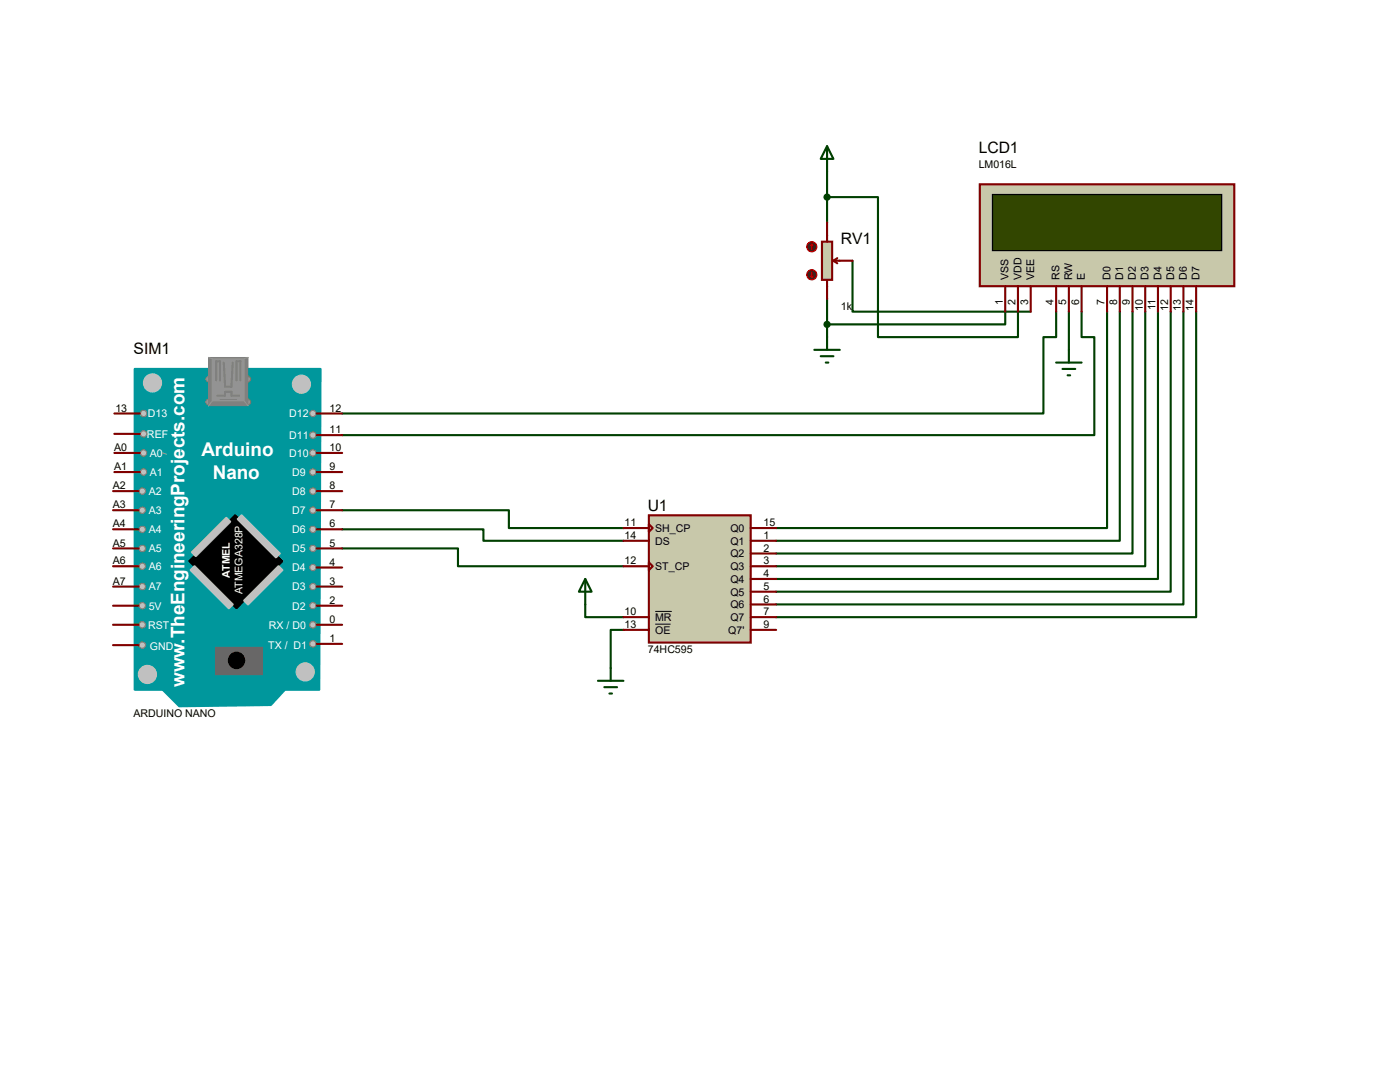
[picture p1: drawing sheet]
<svg xmlns="http://www.w3.org/2000/svg" width="279mm" height="216mm" viewBox="0 0 279 216" stroke-linecap="round" stroke-linejoin="round" font-family="sans-serif">
<g fill="none" stroke="#004000" stroke-width=".42">
<path d="M165.1 39.3h10.1v28h28v-5.1M165.1 34.2v10.2M165.1 59.6v7.7M170.1 52v10.2h35.6M200.6 62.2v2.5h-35.5M210.8 62.2v5.1h-2.6v15.2h-139.9M213.3 62.2v7.6M215.9 62.2v5.1h2.5v19.5h-150.1M220.9 62.2v43.2h-66M223.5 62.2v45.7h-68.6M226 62.2v48.2h-71.1M228.6 62.2v50.8h-73.7"/>
<path d="M231.1 62.2v53.3h-76.2M233.6 62.2v55.9h-78.7M236.2 62.2v58.4h-81.3M238.7 62.2v60.9h-83.8M68.3 101.8h33.3v3.6h22.8M68.3 105.6h28.2v2.3h27.9M68.3 109.4h23.1v3.6h33M116.8 120.6v2.5h7.6M124.4 125.7h-2.5v7.6"/>
</g>
<path d="M26.9 73.6h37.1l-.3 64h-6.8l-2.8 3.1-18.3 .2-3.3-3.3h-5.6z" fill="#00979c" stroke="#00979c" stroke-width=".42"/>
<g fill="#000" stroke="#000" stroke-width=".42">
<path d="M37.8 112l9.1-9.2 9.4 9.2-9.1 9.4z"/>
<circle cx="47.2" cy="131.8" r="1.52"/>
</g>
<g fill="#c0c0c0" stroke="#c0c0c0" stroke-width=".42">
<path d="M45.2 103.3l.7 .8-6.8 6.9-.8-.8z"/>
<path d="M48.7 119.8l6.9-6.8 .7 .7-6.8 6.9z"/>
<path d="M47.5 103.6l.7-.8 7.6 7.6-.7 .8z"/>
<path d="M38.1 113.7l.7-.7 7.6 7.6-.7 .8z"/>
</g>
<path d="M43.1 129.2h9.2v5.4h-9.2z" fill="#686767" stroke="#686767" stroke-width=".42"/>
<path d="M32.5 90.4l.7 .2" fill="none" stroke="#939393" stroke-width=".2"/>
<circle cx="29.4" cy="134.6" r="1.82" fill="#c0c0c0" stroke="#c0c0c0" stroke-width=".2"/>
<g fill="#c0c0c0" stroke="#808080" stroke-width=".25">
<circle cx="62.4" cy="86.8" r=".64"/>
<circle cx="62.4" cy="82.5" r=".64"/>
<circle cx="62.4" cy="90.4" r=".64"/>
<circle cx="62.4" cy="94.2" r=".64"/>
<circle cx="62.4" cy="101.8" r=".64"/>
<circle cx="62.4" cy="98" r=".64"/>
<circle cx="62.4" cy="105.6" r=".64"/>
<circle cx="62.4" cy="109.4" r=".64"/>
<circle cx="62.4" cy="117.1" r=".64"/>
<circle cx="62.4" cy="113.2" r=".64"/>
<circle cx="62.4" cy="120.9" r=".64"/>
<circle cx="62.4" cy="124.7" r=".64"/>
<circle cx="62.4" cy="128.5" r=".64"/>
<circle cx="28.7" cy="82.5" r=".64"/>
<circle cx="28.7" cy="86.6" r=".64"/>
<circle cx="28.7" cy="90.4" r=".64"/>
<circle cx="28.4" cy="98" r=".64"/>
<circle cx="28.7" cy="94.2" r=".64"/>
<circle cx="28.4" cy="101.8" r=".64"/>
<circle cx="28.4" cy="105.6" r=".64"/>
<circle cx="28.4" cy="113" r=".64"/>
<circle cx="28.4" cy="109.4" r=".64"/>
<circle cx="28.4" cy="117.1" r=".64"/>
<circle cx="28.4" cy="120.9" r=".64"/>
<circle cx="28.4" cy="128.7" r=".64"/>
<circle cx="28.4" cy="124.7" r=".64"/>
</g>
<circle cx="60.9" cy="134.1" r="1.82" fill="#c0c0c0" stroke="#c0c0c0" stroke-width=".2"/>
<g fill="#939393" stroke="#757575" stroke-width=".2">
<circle cx="49.5" cy="75.6" r=".55"/>
<circle cx="49.5" cy="80.2" r=".55"/>
</g>
<g fill="#939393" stroke="#808080" stroke-width=".2">
<circle cx="41.6" cy="75.6" r=".55"/>
<circle cx="41.6" cy="80.2" r=".55"/>
</g>
<path d="M41.6 71.3h7.9v9.7h-7.9z" fill="#808080" stroke="#808080" stroke-width=".2"/>
<path d="M42.4 71.6h6.3v8.4h-6.3z" fill="#939393" stroke="#939393" stroke-width=".2"/>
<path d="M41.7 71.3l.7 .3M42.4 80l-.8 1M48.7 80l.8 1M49.5 71.3l-.8 .3" fill="none" stroke="#939393" stroke-width=".2"/>
<path d="M43.1 75.9v-3.8h.8v3.8M43.4 79h1.5v-.8h1.3v.8h1.5M44.7 72.3l.2 4.6M46.4 72.3l-.2 4.9h-1.3M47.2 75.9v-3.8h.8v3.8" fill="none" stroke="#808080" stroke-width=".42"/>
<path d="M43.9 79.7h3.3" fill="none" stroke="#808080" stroke-width=".21"/>
<g fill="#c0c0c0" stroke="#c0c0c0" stroke-width=".2">
<circle cx="60.2" cy="76.7" r="1.82"/>
<circle cx="30.4" cy="76.4" r="1.82"/>
</g>
<g fill="none" stroke="#800000" stroke-width=".42">
<path d="M22.6 98h5M22.8 94.2h5.1M22.8 90.4h5.1M22.8 82.5h5.1M22.8 86.6h5.1M63.2 98h5.1M63.2 94.2h5.1M63.2 90.4h5.1M63.2 86.8h5.1M63.2 82.5h5.1M22.6 117.1h5M22.6 109.4h5"/>
<path d="M22.6 105.6h5M22.6 101.8h5M22.6 113h5M63.2 117.1h5.1M63.2 113.2h5.1M63.2 109.4h5.1M63.2 105.6h5.1M63.2 101.8h5.1M22.6 124.7h5M22.6 120.9h5M22.6 128.7h5M63.2 124.7h5.1"/>
<path d="M63.2 128.5h5.1M63.2 120.9h5.1"/>
</g>
<path d="M195.5 36.8h50.8v20.3h-50.8z" fill="#c8c8aa" stroke="#800000" stroke-width=".42"/>
<path d="M198.1 38.8h45.7v11.2h-45.7z" fill="#324600" stroke="#000" stroke-width=".25"/>
<g fill="none" stroke="#800000" stroke-width=".42">
<path d="M200.6 57.1v5.1M203.2 57.1v5.1M205.7 57.1v5.1M210.8 57.1v5.1M213.3 57.1v5.1M215.9 57.1v5.1M220.9 57.1v5.1M223.5 57.1v5.1M226 57.1v5.1M228.6 57.1v5.1M231.1 57.1v5.1M233.6 57.1v5.1"/>
<path d="M236.2 57.1v5.1M238.7 57.1v5.1"/>
</g>
<path d="M165.1 29.2l1.2 2.5h-2.5zM165.1 29.2v5M162.5 69.8h5.1M163.8 71.1h2.5M164.8 72.3h.5M165.1 67.3v2.5" fill="none" stroke="#004000" stroke-width=".42"/>
<path d="M164 48.2h2.1v7.6h-2.1z" fill="#c8c8aa" stroke="#800000" stroke-width=".42"/>
<path d="M165.1 44.4v3.8M165.1 55.8v3.8M166.3 52l.8 .5M166.3 52h3.8M167.1 51.5l-.8 .5" fill="none" stroke="#800000" stroke-width=".42"/>
<circle cx="162" cy="49.2" r="1.02" fill="#400000" stroke="#f00" stroke-width=".21"/>
<path d="M162 48.7l-.2 .3M162 48.7l.3 .3M162 48.7v1" fill="none" stroke="#f00" stroke-width=".21"/>
<circle cx="162" cy="54.8" r="1.02" fill="#400000" stroke="#f00" stroke-width=".21"/>
<path d="M161.8 55.1l.2 .2M162 54.3v1M162.3 55.1l-.3 .2" fill="none" stroke="#f00" stroke-width=".21"/>
<g fill="#004000" stroke="#004000" stroke-width=".42">
<circle cx="165.1" cy="39.3" r=".51"/>
<circle cx="165.1" cy="64.7" r=".51"/>
</g>
<path d="M210.8 72.3h5.1M212 73.6h2.6M213.1 74.9h.5M213.3 69.8v2.5" fill="none" stroke="#004000" stroke-width=".42"/>
<path d="M129.5 102.8h20.3v25.4h-20.3z" fill="#c8c8aa" stroke="#800000" stroke-width=".42"/>
<g fill="none" stroke="#800000" stroke-width=".42">
<path d="M124.4 105.4h5.1M124.4 107.9h5.1M124.4 113h5.1M129.5 104.6l.8 .8-.8 .7zM129.5 112.2l.8 .8-.8 .7zM149.8 105.4h5.1M149.8 107.9h5.1M149.8 110.4h5.1M149.8 113h5.1M149.8 115.5h5.1M149.8 118.1h5.1M124.4 123.1h5.1"/>
<path d="M124.4 125.7h5.1M149.8 120.6h5.1M149.8 123.1h5.1M149.8 125.7h5.1"/>
</g>
<path d="M130.8 122h3.3M130.8 124.5h3" fill="none" stroke="#000" stroke-width=".2"/>
<path d="M116.8 115.5l1.3 2.6h-2.6zM116.8 115.5v5.1M119.3 135.8h5.1M120.6 137.1h2.5M121.6 138.4h.5M121.9 133.3v2.5" fill="none" stroke="#004000" stroke-width=".42"/>
<g font-size="3.8" fill="#fff">
<text x="40.2" y="91">Arduino</text>
<text x="42.5" y="95.6">Nano</text>
<text x="36.8" y="137.2" transform="rotate(-90 36.8 137.2)">www.TheEngineeringProjects.com</text>
</g>
<g font-size="3.1">
<text x="195.3" y="30.5">LCD1</text>
<text x="167.8" y="48.6">RV1</text>
<text x="26.7" y="70.6">SIM1</text>
<text x="129.3" y="101.9">U1</text>
</g>
<g font-size="2.1">
<text x="195.3" y="33.4">LM016L</text>
<text x="201.3" y="55.8" transform="rotate(-90 201.3 55.8)">VSS</text>
<text x="203.8" y="55.8" transform="rotate(-90 203.8 55.8)">VDD</text>
<text x="206.4" y="55.8" transform="rotate(-90 206.4 55.8)">VEE</text>
<text x="211.5" y="55.8" transform="rotate(-90 211.5 55.8)">RS</text>
<text x="214" y="55.8" transform="rotate(-90 214 55.8)">RW</text>
<text x="216.5" y="55.8" transform="rotate(-90 216.5 55.8)">E</text>
<text x="221.6" y="55.8" transform="rotate(-90 221.6 55.8)">D0</text>
<text x="224.2" y="55.8" transform="rotate(-90 224.2 55.8)">D1</text>
<text x="226.7" y="55.8" transform="rotate(-90 226.7 55.8)">D2</text>
<text x="229.2" y="55.8" transform="rotate(-90 229.2 55.8)">D3</text>
<text x="231.8" y="55.8" transform="rotate(-90 231.8 55.8)">D4</text>
<text x="234.3" y="55.8" transform="rotate(-90 234.3 55.8)">D5</text>
<text x="236.9" y="55.8" transform="rotate(-90 236.9 55.8)">D6</text>
<text x="239.4" y="55.8" transform="rotate(-90 239.4 55.8)">D7</text>
<text x="167.8" y="61.8">1k</text>
<text x="200.1" y="60.8" transform="rotate(-90 200.1 60.8)">1</text>
<text x="202.6" y="60.8" transform="rotate(-90 202.6 60.8)">2</text>
<text x="205.2" y="60.8" transform="rotate(-90 205.2 60.8)">3</text>
<text x="210.3" y="60.8" transform="rotate(-90 210.3 60.8)">4</text>
<text x="212.8" y="60.8" transform="rotate(-90 212.8 60.8)">5</text>
<text x="215.3" y="60.8" transform="rotate(-90 215.3 60.8)">6</text>
<text x="220.4" y="60.8" transform="rotate(-90 220.4 60.8)">7</text>
<text x="223" y="60.8" transform="rotate(-90 223 60.8)">8</text>
<text x="225.5" y="60.8" transform="rotate(-90 225.5 60.8)">9</text>
<text x="228" y="62" transform="rotate(-90 228 62)">10</text>
<text x="230.6" y="61.8" transform="rotate(-90 230.6 61.8)">11</text>
<text x="233.1" y="62" transform="rotate(-90 233.1 62)">12</text>
<text x="235.7" y="62" transform="rotate(-90 235.7 62)">13</text>
<text x="238.2" y="62" transform="rotate(-90 238.2 62)">14</text>
<text x="23" y="82.1">13</text>
<text x="65.7" y="82.1">12</text>
<text x="65.7" y="86.4">11</text>
<text x="22.8" y="93.8">A1</text>
<text x="22.8" y="90">A0</text>
<text x="65.7" y="93.8">9</text>
<text x="65.7" y="90">10</text>
<text x="22.5" y="101.4">A3</text>
<text x="22.5" y="97.6">A2</text>
<text x="65.7" y="101.4">7</text>
<text x="65.7" y="97.6">8</text>
<text x="22.5" y="105.2">A4</text>
<text x="65.7" y="105.2">6</text>
<text x="124.6" y="105">11</text>
<text x="124.6" y="107.5">14</text>
<text x="130.8" y="106.1">SH_CP</text>
<text x="145.8" y="106.1">Q0</text>
<text x="152.4" y="105">15</text>
<text x="152.4" y="107.5">1</text>
<text x="22.5" y="109.1">A5</text>
<text x="22.5" y="112.6">A6</text>
<text x="65.7" y="112.9">4</text>
<text x="65.7" y="109.1">5</text>
<text x="124.6" y="112.6">12</text>
<text x="130.8" y="113.7">ST_CP</text>
<text x="130.8" y="108.7">DS</text>
<text x="145.8" y="108.7">Q1</text>
<text x="145.8" y="111.2">Q2</text>
<text x="145.8" y="113.7">Q3</text>
<text x="152.4" y="110.1">2</text>
<text x="152.4" y="112.6">3</text>
<text x="22.5" y="116.7">A7</text>
<text x="65.7" y="116.7">3</text>
<text x="145.8" y="116.3">Q4</text>
<text x="145.8" y="118.8">Q5</text>
<text x="152.4" y="115.1">4</text>
<text x="152.4" y="117.7">5</text>
<text x="65.7" y="124.3">0</text>
<text x="65.7" y="120.5">2</text>
<text x="124.6" y="122.8">10</text>
<text x="124.6" y="125.3">13</text>
<text x="130.8" y="123.9">MR</text>
<text x="145.8" y="121.4">Q6</text>
<text x="145.8" y="123.9">Q7</text>
<text x="152.4" y="120.2">6</text>
<text x="152.4" y="122.8">7</text>
<text x="152.4" y="125.3">9</text>
<text x="65.7" y="128.1">1</text>
<text x="129.3" y="130.4">74HC595</text>
<text x="130.8" y="126.4">OE</text>
<text x="145.3" y="126.4">Q7'</text>
<text x="26.7" y="143.1">ARDUINO NANO</text>
</g>
<g font-size="2.1" fill="#fff">
<text x="29.5" y="83.3">D13</text>
<text x="57.7" y="83.3">D12</text>
<text x="29.3" y="87.3">REF</text>
<text x="57.7" y="87.6">D11</text>
<text x="29.9" y="95">A1</text>
<text x="29.9" y="91.1">A0</text>
<text x="57.7" y="91.1">D10</text>
<text x="58.3" y="95">D9</text>
<text x="29.7" y="98.8">A2</text>
<text x="58.3" y="98.8">D8</text>
<text x="29.7" y="106.4">A4</text>
<text x="29.7" y="102.6">A3</text>
<text x="58.3" y="102.6">D7</text>
<text x="58.3" y="106.4">D6</text>
<text x="29.7" y="113.7">A6</text>
<text x="29.7" y="110.2">A5</text>
<text x="58.3" y="110.2">D5</text>
<text x="29.7" y="117.8">A7</text>
<text x="45.8" y="115.3" transform="rotate(-90 45.8 115.3)">ATMEL</text>
<text x="48.4" y="118.5" transform="rotate(-90 48.4 118.5)">ATMEGA328P</text>
<text x="58.3" y="114">D4</text>
<text x="58.3" y="117.8">D3</text>
<text x="29.6" y="125.4">RST</text>
<text x="29.7" y="121.6">5V</text>
<text x="53.7" y="125.4">RX / D0</text>
<text x="58.3" y="121.6">D2</text>
<text x="29.9" y="129.8">GND</text>
<text x="53.5" y="129.5">TX / D1</text>
</g>
</svg>
